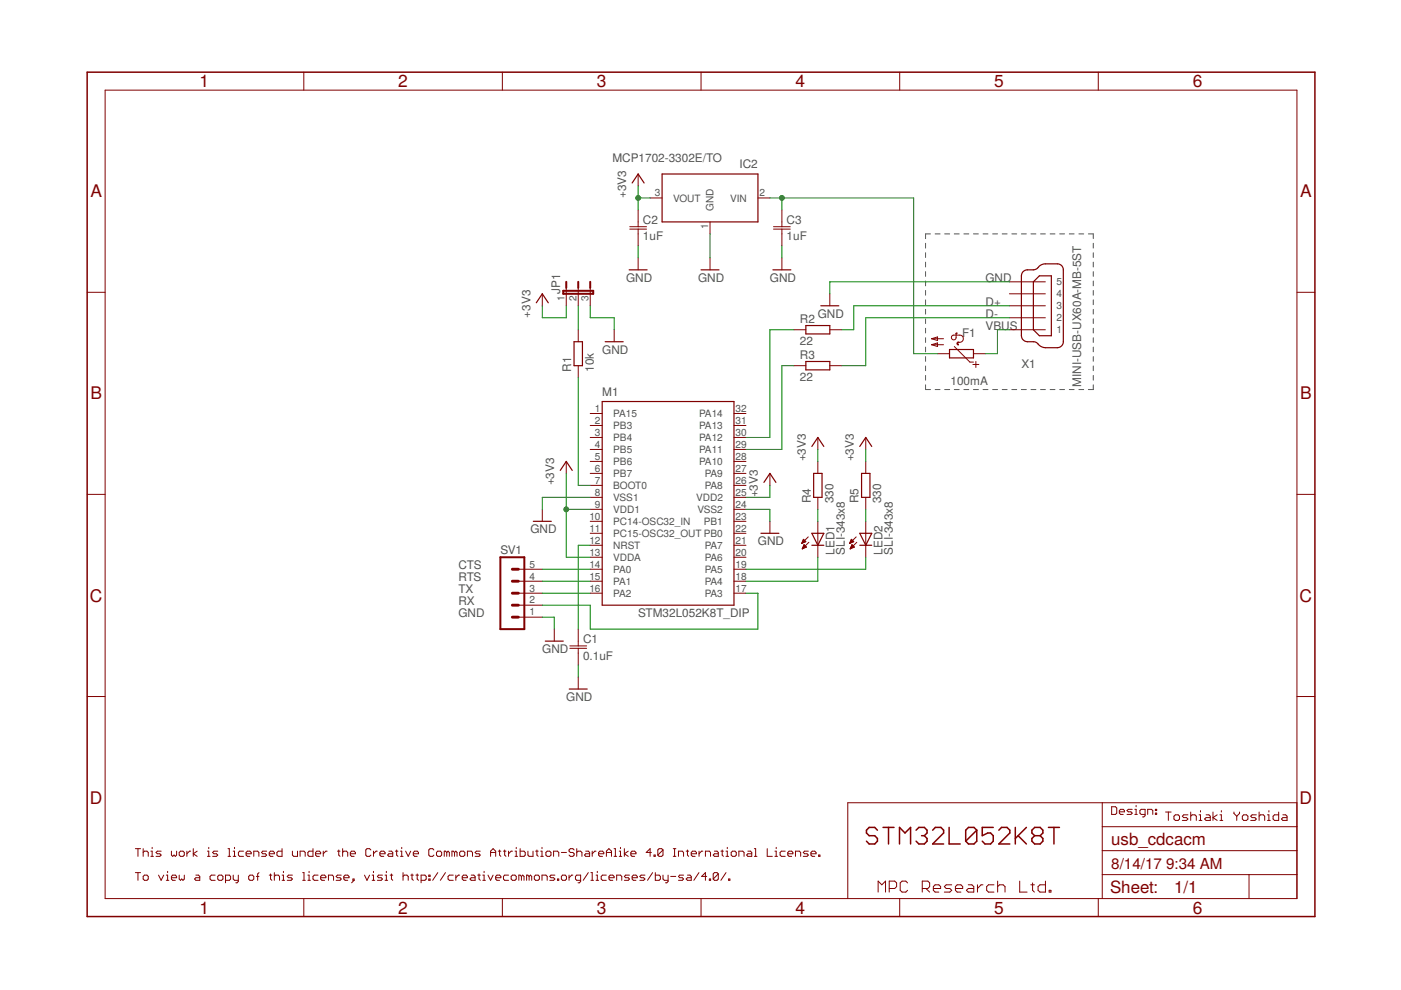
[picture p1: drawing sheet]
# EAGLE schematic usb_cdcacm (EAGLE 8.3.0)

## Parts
C1  0.1uF  C-JIS050-024X044  [C050-024X044]
C2  1uF  C-JIS050-024X044  [C050-024X044]
C3  1uF  C-JIS050-024X044  [C050-024X044]
F1  100mA  PTC1206  [1206]
IC2  MCP1702-3302E/TO  [TO92]
JP1  JP2E  [JP2]
LED1  SLI-343x8  LED3MM  [LED3MM]
LED2  SLI-343x8  LED3MM  [LED3MM]
M1  STM32L052K8T_DIP  [DIP32]
R1  10k  R-EU_0207/2V  [0207/2V]
R2  22  R-EU_0207/10  [0207/10]
R3  22  R-EU_0207/10  [0207/10]
R4  330  R-EU_0207/2V  [0207/2V]
R5  330  R-EU_0207/2V  [0207/2V]
SV1  MA05-1  [MA05-1]
X1  MINI-USB-UX60A-MB-5ST  [UX60A-MB-5ST]

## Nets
+3V3: C2.1 IC2.3(VOUT) JP1.1 M1.9(VDD1) M1.13(VDDA) M1.25(VDD2) R4.2 R5.2
GND: C1.2 C2.2 C3.2 IC2.1(GND) JP1.3 M1.8(VSS1) M1.24(VSS2) SV1.1 X1.5
N$1: M1.14(PA0) SV1.5
N$2: M1.7(BOOT0) R1.1
N$3: M1.15(PA1) SV1.4
N$4: C1.1 M1.12(NRST)
N$5: M1.16(PA2) SV1.3
N$6: JP1.2 R1.2
N$7: LED2.A R5.1
N$8: M1.17(PA3) SV1.2
N$9: LED1.A R4.1
N$10: M1.29(PA11) R3.1
N$11: R3.2 X1.2
N$12: M1.30(PA12) R2.1
N$13: R2.2 X1.3
N$14: F1.1 X1.1
N$15: C3.1 F1.2 IC2.2(VIN)
N$16: LED1.K(C) M1.18(PA4)
N$17: LED2.K(C) M1.19(PA5)
Unconnected: M1.1(PA15) M1.2(PB3) M1.3(PB4) M1.4(PB5) M1.5(PB6) M1.6(PB7) M1.10(PC14-OSC32_IN) M1.11(PC15-OSC32_OUT) M1.20(PA6) M1.21(PA7) M1.22(PB0) M1.23(PB1) M1.26(PA8) M1.27(PA9) M1.28(PA10) M1.31(PA13) M1.32(PA14) X1.4

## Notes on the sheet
- GND
- D+
- D-
- VBUS
- CTS
- RTS
- TX
- RX
- GND
- Design:
- Toshiaki Yoshida
- STM32L052K8T
- This work is licensed under the Creative Commons Attribution-ShareAlike 4.0 International License.
- To view a copy of this license, visit http://creativecommons.org/licenses/by-sa/4.0/.
- MPC Research Ltd.
